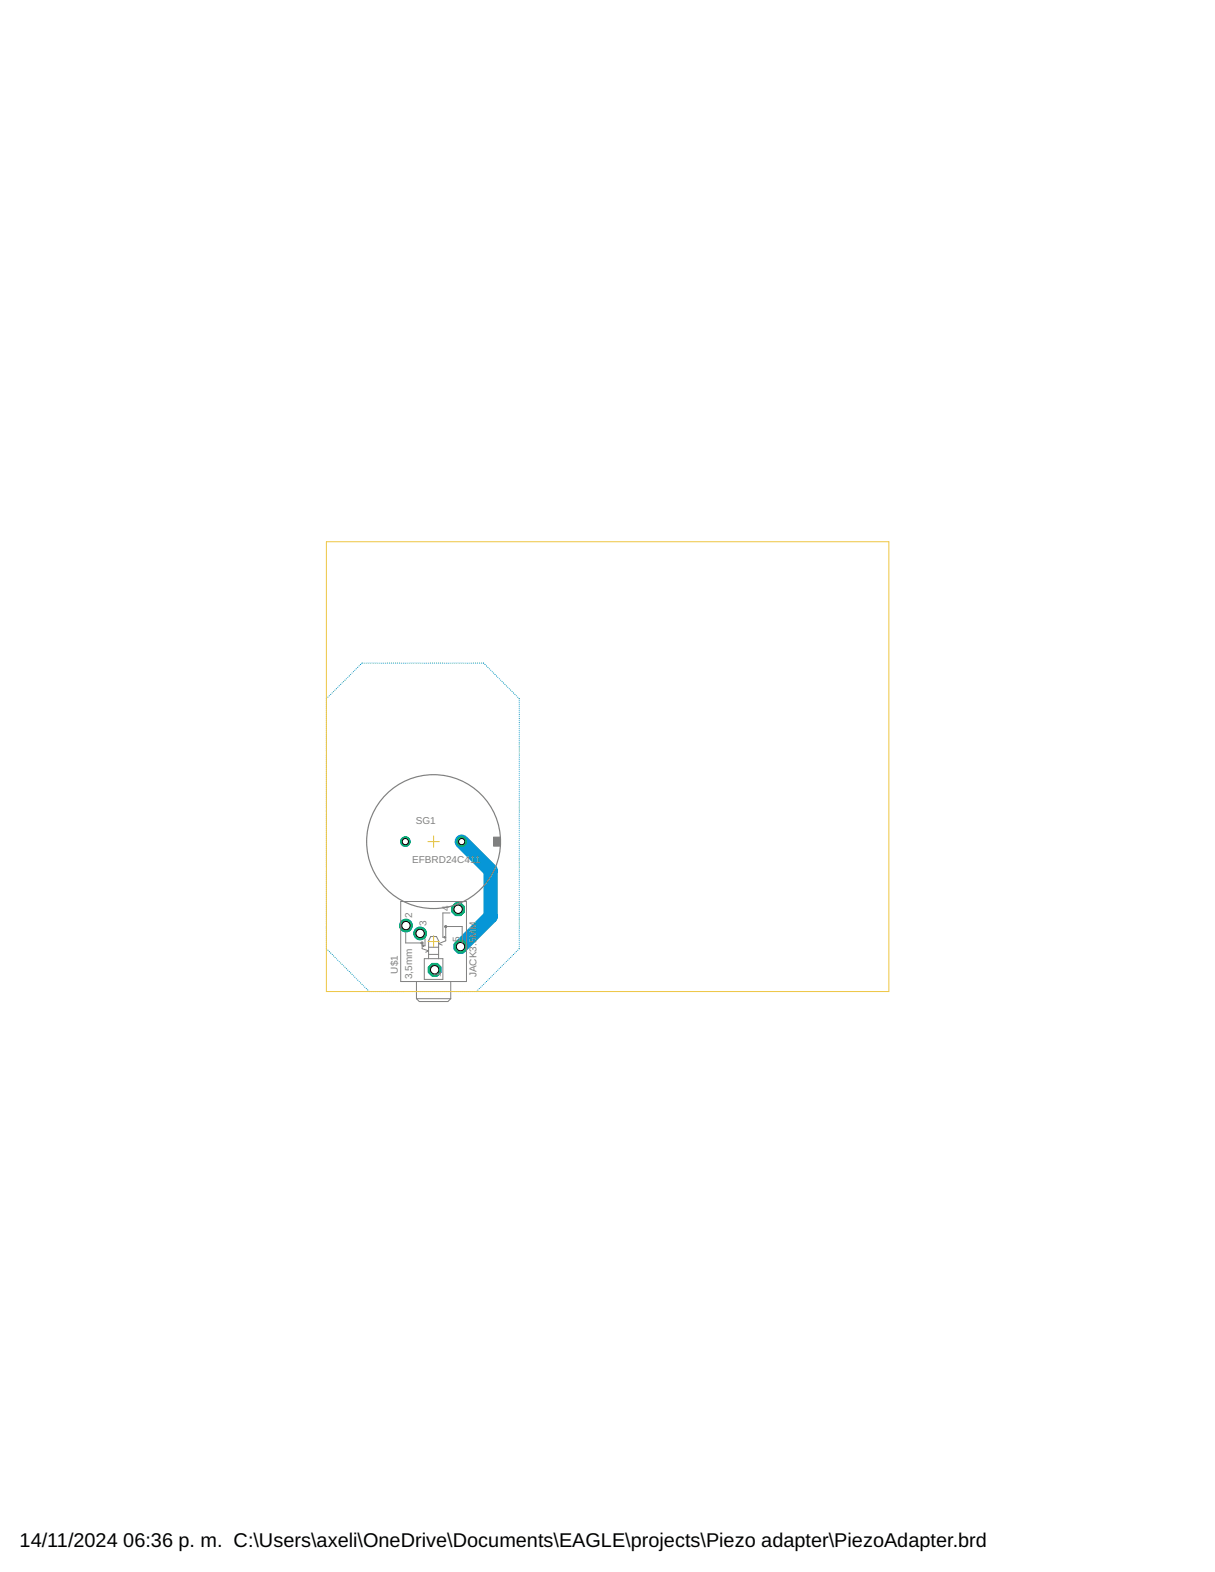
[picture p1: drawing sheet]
<svg xmlns="http://www.w3.org/2000/svg" width="216mm" height="279mm" viewBox="0 0 216 279" stroke-linecap="round" stroke-linejoin="round" font-family="sans-serif">
<g fill="none" stroke="#0696d7" stroke-width=".18">
<path d="M62.3 119.9h.1M62.6 119.6l-.1 .1M62.8 119.4h.1M63.1 119.1h.1M63.3 118.9h.1M63.6 118.6h-.1M63.8 118.3v.1M64.1 118.1h.1M64.3 117.9h.1M64.7 117.9h.1M65 117.9h.1M65.4 117.9h.1"/>
<path d="M65.7 117.9h.1M66.1 117.9h.1M66.4 117.9h.1M66.8 117.9h.1M67.1 117.9h.1M67.5 117.9h.1M67.8 117.9h.1M68.2 117.9h.1M68.5 117.9h.1M68.9 117.9h.1M69.2 117.9h.1M69.6 117.9h.1"/>
<path d="M69.9 117.9h.1M70.3 117.9h.1M70.6 117.9h.1M71 117.9h.1M71.3 117.9h.1M71.6 117.9h.1M72 117.9h.1M72.3 117.9h.1M72.7 117.9h.1M73 117.9h.1M73.4 117.9h.1M73.7 117.9h.1"/>
<path d="M74.1 117.9h.1M74.4 117.9h.1M74.8 117.9h.1M75.1 117.9h.1M75.5 117.9h.1M75.8 117.9h.1M76.2 117.9h.1M76.5 117.9h.1M76.9 117.9h.1M77.2 117.9h.1M77.6 117.9h.1M77.9 117.9h.1"/>
<path d="M78.2 117.9h.1M78.6 117.9h.1M78.9 117.9h.1M79.3 117.9h.1M79.6 117.9h.1M80 117.9h.1M80.3 117.9h.1M80.7 117.9h.1M81 117.9h.1M81.4 117.9h.1M81.7 117.9h.1M82.1 117.9h.1"/>
<path d="M82.4 117.9h.1M82.8 117.9h.1M83.1 117.9h.1M83.5 117.9h.1M83.8 117.9h.1M84.1 117.9h.1M84.5 117.9h.1M84.8 117.9h.1M85.2 117.9h.1M85.5 117.9h.1M85.9 117.9h.1M86.2 118.1h.1"/>
<path d="M86.4 118.3l.1 .1M86.7 118.6h.1M86.9 118.9h.1M87.2 119.1h.1M87.4 119.4h.1M87.7 119.6v.1M87.9 119.9h.1M58 124.2h.1M58 124.5v.1M58 124.9h.1M58 125.2v.1M58 125.6h.1"/>
<path d="M58 125.9v.1M58 126.3h.1M58 126.6v.1M58 127h.1M58 127.3v.1M58 127.7h.1M58 128v.1M58 128.4h.1M58 128.7v.1M58 129.1h.1M58 129.4v.1M58 129.8h.1"/>
<path d="M58 130.1v.1M58 130.5h.1M58 130.8v.1M58 131.2h.1M58 131.5v.1M58 131.9h.1M58 132.2v.1M58 132.6h.1M58 132.9v.1M58 133.3h.1M58 133.6v.1M58 134h.1"/>
<path d="M58 134.3v.1M58 134.7h.1M58 135v.1M58 135.4h.1M58 135.7v.1M58 136.1h.1M58 136.4v.1M58 136.8h.1M58 137.1v.1M58 137.5h.1M58 137.8v.1M58 138.2h.1"/>
<path d="M58 138.5v.1M58 138.9h.1M58 139.2v.1M58 139.6h.1M58 139.9v.1M58.3 123.9h.1M58.5 123.7h.1M58.8 123.4h.1M59 123.1v.1M59.3 122.9h.1M59.5 122.6v.1M59.8 122.4h.1"/>
<path d="M60 122.1v.1M60.3 121.9h.1M60.6 121.6l-.1 .1M60.8 121.4h.1M61.1 121.1l-.1 .1M61.3 120.9h.1M61.6 120.6h-.1M61.8 120.4h.1M62.1 120.1l-.1 .1M88.2 120.1v.1M88.5 120.4h.1M88.7 120.6h.1"/>
<path d="M89 120.9h.1M89.2 121.1v.1M89.5 121.4h.1M89.7 121.6v.1M90 121.9h.1M90.2 122.1l.1 .1M90.5 122.4h.1M90.7 122.6l.1 .1M91 122.9h.1M91.2 123.1l.1 .1M91.5 123.4h.1M91.7 123.7h.1"/>
<path d="M92 123.9h.1M92.2 124.2h.1M92.3 124.5v.1M92.3 124.9h.1M92.3 125.2v.1M92.3 125.6h.1M92.3 125.9v.1M92.3 126.3h.1M92.3 126.6v.1M92.3 127h.1M92.3 127.3v.1M92.3 127.7h.1"/>
<path d="M92.3 128v.1M92.3 128.4h.1M92.3 128.7v.1M92.3 129.1h.1M92.3 129.4v.1M92.3 129.8h.1M92.3 130.1v.1M92.3 130.5h.1M92.3 130.8v.1M92.3 131.2h.1M92.3 131.5v.1M92.3 131.9h.1"/>
<path d="M92.3 132.2v.1M92.3 132.6h.1M92.3 132.9v.1M92.3 133.3h.1M92.3 133.6v.1M92.3 134h.1M92.3 134.3v.1M92.3 134.7h.1M92.3 135v.1M92.3 135.4h.1M92.3 135.7v.1M92.3 136.1h.1"/>
<path d="M92.3 136.4v.1M92.3 136.8h.1M92.3 137.1v.1M92.3 137.5h.1M92.3 137.8v.1M92.3 138.2h.1M92.3 138.5v.1M92.3 138.9h.1M92.3 139.2v.1M92.3 139.6h.1M92.3 139.9v.1M58 140.3h.1"/>
<path d="M58 140.6v.1M58 141h.1M58 141.3v.1M58 141.7h.1M58 142h.1M58 142.4h.1M58 142.7h.1M58 143.1h.1M58 143.4v.1M58 143.8h.1M58 144.1v.1M58 144.5h.1"/>
<path d="M58 144.8v.1M58 145.2h.1M58 145.5v.1M58 145.9h.1M58 146.2v.1M58 146.6h.1M58 146.9v.1M58 147.3h.1M58 147.6v.1M58 148h.1M58 148.3v.1M58 148.7h.1"/>
<path d="M58 149v.1M58 149.4h.1M58 149.7v.1M58 150.1h.1M58 150.4v.1M58 150.7v.1M58 151.1v.1M58 151.4v.1M58 151.8h.1M58 152.1v.1M58 152.5h.1M58 152.8v.1"/>
<path d="M58 153.2h.1M58 153.5v.1M58 153.9h.1M58 154.2v.1M58 154.6h.1M58 154.9v.1M58 155.3h.1M58 155.6v.1M58 156h.1M58 156.3v.1M58 156.7h.1M58 157v.1"/>
<path d="M58 157.4h.1M58 157.7v.1M58 158.1h.1M58 158.4v.1M58 158.8h.1M58 159.1v.1M58 159.5h.1M58 159.8v.1M92.3 140.3h.1M92.3 140.6v.1M92.3 141h.1M92.3 141.3v.1"/>
<path d="M92.3 141.7h.1M92.3 142h.1M92.3 142.4h.1M92.3 142.7h.1M92.3 143.1h.1M92.3 143.4v.1M92.3 143.8h.1M92.3 144.1v.1M92.3 144.5h.1M92.3 144.8v.1M92.3 145.2h.1M92.3 145.5v.1"/>
<path d="M92.3 145.9h.1M92.3 146.2v.1M92.3 146.6h.1M92.3 146.9v.1M92.3 147.3h.1M92.3 147.6v.1M92.3 148h.1M92.3 148.3v.1M92.3 148.7h.1M92.3 149v.1M92.3 149.4h.1M92.3 149.7v.1"/>
<path d="M92.3 150.1h.1M92.3 150.4v.1M92.3 150.7v.1M92.3 151.1v.1M92.3 151.4v.1M92.3 151.8h.1M92.3 152.1v.1M92.3 152.5h.1M92.3 152.8v.1M92.3 153.2h.1M92.3 153.5v.1M92.3 153.9h.1"/>
<path d="M92.3 154.2v.1M92.3 154.6h.1M92.3 154.9v.1M92.3 155.3h.1M92.3 155.6v.1M92.3 156h.1M92.3 156.3v.1M92.3 156.7h.1M92.3 157v.1M92.3 157.4h.1M92.3 157.7v.1M92.3 158.1h.1"/>
<path d="M92.3 158.4v.1M92.3 158.8h.1M92.3 159.1v.1M92.3 159.5h.1M92.3 159.8v.1M58 168.6v.1M58 160.2h.1M58 160.5v.1M58 160.9h.1M58 161.2v.1M58 161.6h.1M58 161.9v.1"/>
<path d="M58 162.3h.1M58 162.6v.1M58 163h.1M58 163.3v.1M58 163.7h.1M58 164v.1M58 164.4h.1M58 164.7v.1M58 165.1h.1M58 165.4v.1M58 165.8h.1M58 166.1v.1"/>
<path d="M58 166.5h.1M58 166.8v.1M58 167.2h.1M58 167.5v.1M58 167.9h.1M58 168.2v.1M58.3 168.9h.1M58.5 169.1v.1M58.8 169.4h.1M59 169.6l.1 .1M59.3 169.9h.1M59.5 170.1v.1"/>
<path d="M59.8 170.4h.1M60 170.6v.1M60.3 170.9h.1M60.5 171.2h.1M60.8 171.4h.1M61 171.6l.1 .1M61.3 171.9h.1M61.5 172.1l.1 .1M61.8 172.4h.1M62 172.7h.1M62.3 172.9v.1M62.5 173.2h.1"/>
<path d="M62.8 173.4v.1M63.1 173.7h.1M63.3 173.9v.1M63.6 174.2h.1M63.8 174.4v.1M64.1 174.7h.1M64.3 174.9v.1M64.6 175.2h.1M64.8 175.4l.1 .1M65.1 175.7h.1M65.3 175.9l.1 .1M65.6 176.2h.1"/>
<path d="M66 176.2h.1M66.3 176.2h.1M66.7 176.2h.1M67 176.2h.1M67.4 176.2h.1M67.7 176.2h.1M68.1 176.2h.1M68.4 176.2h.1M68.8 176.2h.1M69.1 176.2h.1M69.5 176.2h.1M69.8 176.2h.1"/>
<path d="M70.2 176.2h.1M70.5 176.2h.1M70.9 176.2h.1M71.2 176.2h.1M71.6 176.2h.1M71.9 176.2h.1M72.3 176.2h.1M72.6 176.2h.1M73 176.2h.1M73.3 176.2h.1M73.7 176.2h.1M74.1 176.2h.1"/>
<path d="M74.4 176.2h.1M74.8 176.2h.1M75.1 176.2h.1M75.5 176.2h.1M75.8 176.2h.1M76.2 176.2h.1M76.5 176.2h.1M76.9 176.2h.1M77.2 176.2h.1M77.6 176.2h.1M77.9 176.2h.1M78.3 176.2h.1"/>
<path d="M78.6 176.2h.1M79 176.2h.1M79.3 176.2h.1M79.7 176.2h.1M80 176.2h.1M80.4 176.2h.1M80.7 176.2h.1M81.1 176.2h.1M81.4 176.2h.1M81.8 176.2h.1M82.1 176.2h.1M82.5 176.2h.1"/>
<path d="M82.8 176.2h.1M83.2 176.2h.1M83.5 176.2h.1M83.9 176.2h.1M84.3 176.2h.1M84.7 176.2h-.1M84.9 175.9v.1M85.2 175.7h.1M85.4 175.4v.1M85.7 175.2h.1M86 174.9l-.1 .1M86.2 174.7h.1"/>
<path d="M86.5 174.4l-.1 .1M86.7 174.2h.1M87 173.9l-.1 .1M87.2 173.7h.1M87.5 173.4l-.1 .1M87.7 173.2h.1M88 172.9l-.1 .1M88.2 172.7h.1M88.5 172.4h.1M88.7 172.1v.1M89 171.9h-.1M89.2 171.6v.1"/>
<path d="M89.5 171.4h.1M89.7 171.2h.1M90 170.9h.1M90.3 170.6l-.1 .1M90.5 170.4h.1M90.8 170.1l-.1 .1M91 169.9h.1M91.3 169.6l-.1 .1M91.5 169.4h.1M91.8 169.1l-.1 .1M92 168.9h.1M92.3 160.2h.1"/>
<path d="M92.3 160.5v.1M92.3 160.9h.1M92.3 161.2v.1M92.3 161.6h.1M92.3 161.9v.1M92.3 162.3h.1M92.3 162.6v.1M92.3 163h.1M92.3 163.3v.1M92.3 163.7h.1M92.3 164v.1M92.3 164.4h.1"/>
<path d="M92.3 164.7v.1M92.3 165.1h.1M92.3 165.4v.1M92.3 165.8h.1M92.3 166.1v.1M92.3 166.5h.1M92.3 166.8v.1M92.3 167.2h.1M92.3 167.5v.1M92.3 167.9h.1M92.3 168.2v.1M92.3 168.6l-.1 .1"/>
</g>
<path d="M82 149.6l5.2 5.1v8.2l-5.4 5.4" fill="none" stroke="#0696d7" stroke-width="2.5"/>
<circle cx="72" cy="149.6" r=".85" fill="#0dab76" stroke="#0dab76" stroke-width=".18"/>
<circle cx="72" cy="149.6" r=".55" fill="#fff" stroke="#000" stroke-width=".18"/>
<circle cx="82" cy="149.6" r=".85" fill="#0dab76" stroke="#0dab76" stroke-width=".18"/>
<circle cx="82" cy="149.6" r=".55" fill="#fff" stroke="#000" stroke-width=".18"/>
<circle cx="81.4" cy="161.6" r="1.21" fill="#0dab76" stroke="#0dab76" stroke-width=".18"/>
<circle cx="81.4" cy="161.6" r=".74" fill="#fff" stroke="#000" stroke-width=".18"/>
<circle cx="81.8" cy="168.3" r="1.21" fill="#0dab76" stroke="#0dab76" stroke-width=".18"/>
<circle cx="81.8" cy="168.3" r=".74" fill="#fff" stroke="#000" stroke-width=".18"/>
<circle cx="77.2" cy="172.4" r="1.21" fill="#0dab76" stroke="#0dab76" stroke-width=".18"/>
<circle cx="77.2" cy="172.4" r=".74" fill="#fff" stroke="#000" stroke-width=".18"/>
<circle cx="74.7" cy="165.9" r="1.12" fill="#0dab76" stroke="#0dab76" stroke-width=".18"/>
<circle cx="74.7" cy="165.9" r=".74" fill="#fff" stroke="#000" stroke-width=".18"/>
<circle cx="72.1" cy="164.5" r="1.12" fill="#0dab76" stroke="#0dab76" stroke-width=".18"/>
<circle cx="72.1" cy="164.5" r=".74" fill="#fff" stroke="#000" stroke-width=".18"/>
<circle cx="72" cy="149.6" r=".85" fill="#0dab76" stroke="#0dab76" stroke-width=".18"/>
<circle cx="72" cy="149.6" r=".55" fill="#fff" stroke="#000" stroke-width=".18"/>
<circle cx="82" cy="149.6" r=".85" fill="#0dab76" stroke="#0dab76" stroke-width=".18"/>
<circle cx="82" cy="149.6" r=".55" fill="#fff" stroke="#000" stroke-width=".18"/>
<circle cx="81.4" cy="161.6" r="1.21" fill="#0dab76" stroke="#0dab76" stroke-width=".18"/>
<circle cx="81.4" cy="161.6" r=".74" fill="#fff" stroke="#000" stroke-width=".18"/>
<circle cx="81.8" cy="168.3" r="1.21" fill="#0dab76" stroke="#0dab76" stroke-width=".18"/>
<circle cx="81.8" cy="168.3" r=".74" fill="#fff" stroke="#000" stroke-width=".18"/>
<circle cx="77.2" cy="172.4" r="1.21" fill="#0dab76" stroke="#0dab76" stroke-width=".18"/>
<circle cx="77.2" cy="172.4" r=".74" fill="#fff" stroke="#000" stroke-width=".18"/>
<circle cx="74.7" cy="165.9" r="1.12" fill="#0dab76" stroke="#0dab76" stroke-width=".18"/>
<circle cx="74.7" cy="165.9" r=".74" fill="#fff" stroke="#000" stroke-width=".18"/>
<circle cx="72.1" cy="164.5" r="1.12" fill="#0dab76" stroke="#0dab76" stroke-width=".18"/>
<circle cx="72.1" cy="164.5" r=".74" fill="#fff" stroke="#000" stroke-width=".18"/>
<circle cx="77" cy="149.6" r="11.9" fill="none" stroke="#808080" stroke-width=".21"/>
<path d="M87.7 148.8h1.2v1.6h-1.2z" fill="#808080" stroke="#808080" stroke-width=".18"/>
<g fill="none" stroke="#808080" stroke-width=".18">
<path d="M71.2 160.2h11.7v14.3h-11.7zM72.1 165.8v1.8h2.9v1l1.2 .4-.6 .2M74 174.5v3M74 177.5l.5 .5h5.1l.5-.5M74 177.5h6.1M75.3 168v.2l-.2-.1zM75.4 170.4h3.3v3.7h-3.3zM75.5 166.8v1.3h-.5M76.2 170.4v-3.2l.3-.7h1.1l.3 .7v3.2M76.2 168.4h1.7M76.2 169.6h1.7M79 166.5l.1 .1-.1 .1z"/>
<path d="M80 162.3h-1.3v4.3h.5M80.1 174.5v3M82.1 167.6v-2.9h-2.9v2.5l-1.3 .5 .7 .3"/>
</g>
<g fill="#808080" stroke="#808080" stroke-width=".18">
<path d="M79.1 164.5h.2v.3h-.2l-.1-.1h.2h-.2z" fill-rule="evenodd"/>
<path d="M74.9 167.4h.2v.3h-.2l-.1-.1h.3h-.3z" fill-rule="evenodd"/>
</g>
<path d="M76 149.6h2.1M77 148.6v2M76 167.3h2.1M77 166.3v2.1" fill="none" stroke="#afd134" stroke-width=".18"/>
<path d="M58 96.3h99.9v79.9h-99.9z" fill="none" stroke="#eec643" stroke-width=".18"/>
<g font-size="3.5">
<text x="3.5" y="274.9">14/11/2024</text>
<text x="21.9" y="274.9">06:36 p. m. C:\Users\axeli\OneDrive\Documents\EAGLE\projects\Piezo adapter\PiezoAdapter.brd</text>
</g>
<g font-size="1.8" fill="#808080">
<text x="73.9" y="146.4">SG1</text>
<text x="73.2" y="153.4">EFBRD24C411</text>
<text x="79.8" y="161.9" transform="rotate(-90 79.8 161.9)">4</text>
<text x="73.2" y="163.2" transform="rotate(-90 73.2 163.2)">2</text>
<text x="75.8" y="164.6" transform="rotate(-90 75.8 164.6)">3</text>
<text x="81.7" y="167.5" transform="rotate(-90 81.7 167.5)">5</text>
<text x="70.7" y="173.1" transform="rotate(-90 70.7 173.1)">U$1</text>
<text x="78.3" y="173.7" transform="rotate(-90 78.3 173.7)">1</text>
<text x="84.7" y="173.7" transform="rotate(-90 84.7 173.7)">JACK3.5MM</text>
<text x="73.2" y="174.1" transform="rotate(-90 73.2 174.1)">3,5mm</text>
</g>
</svg>
